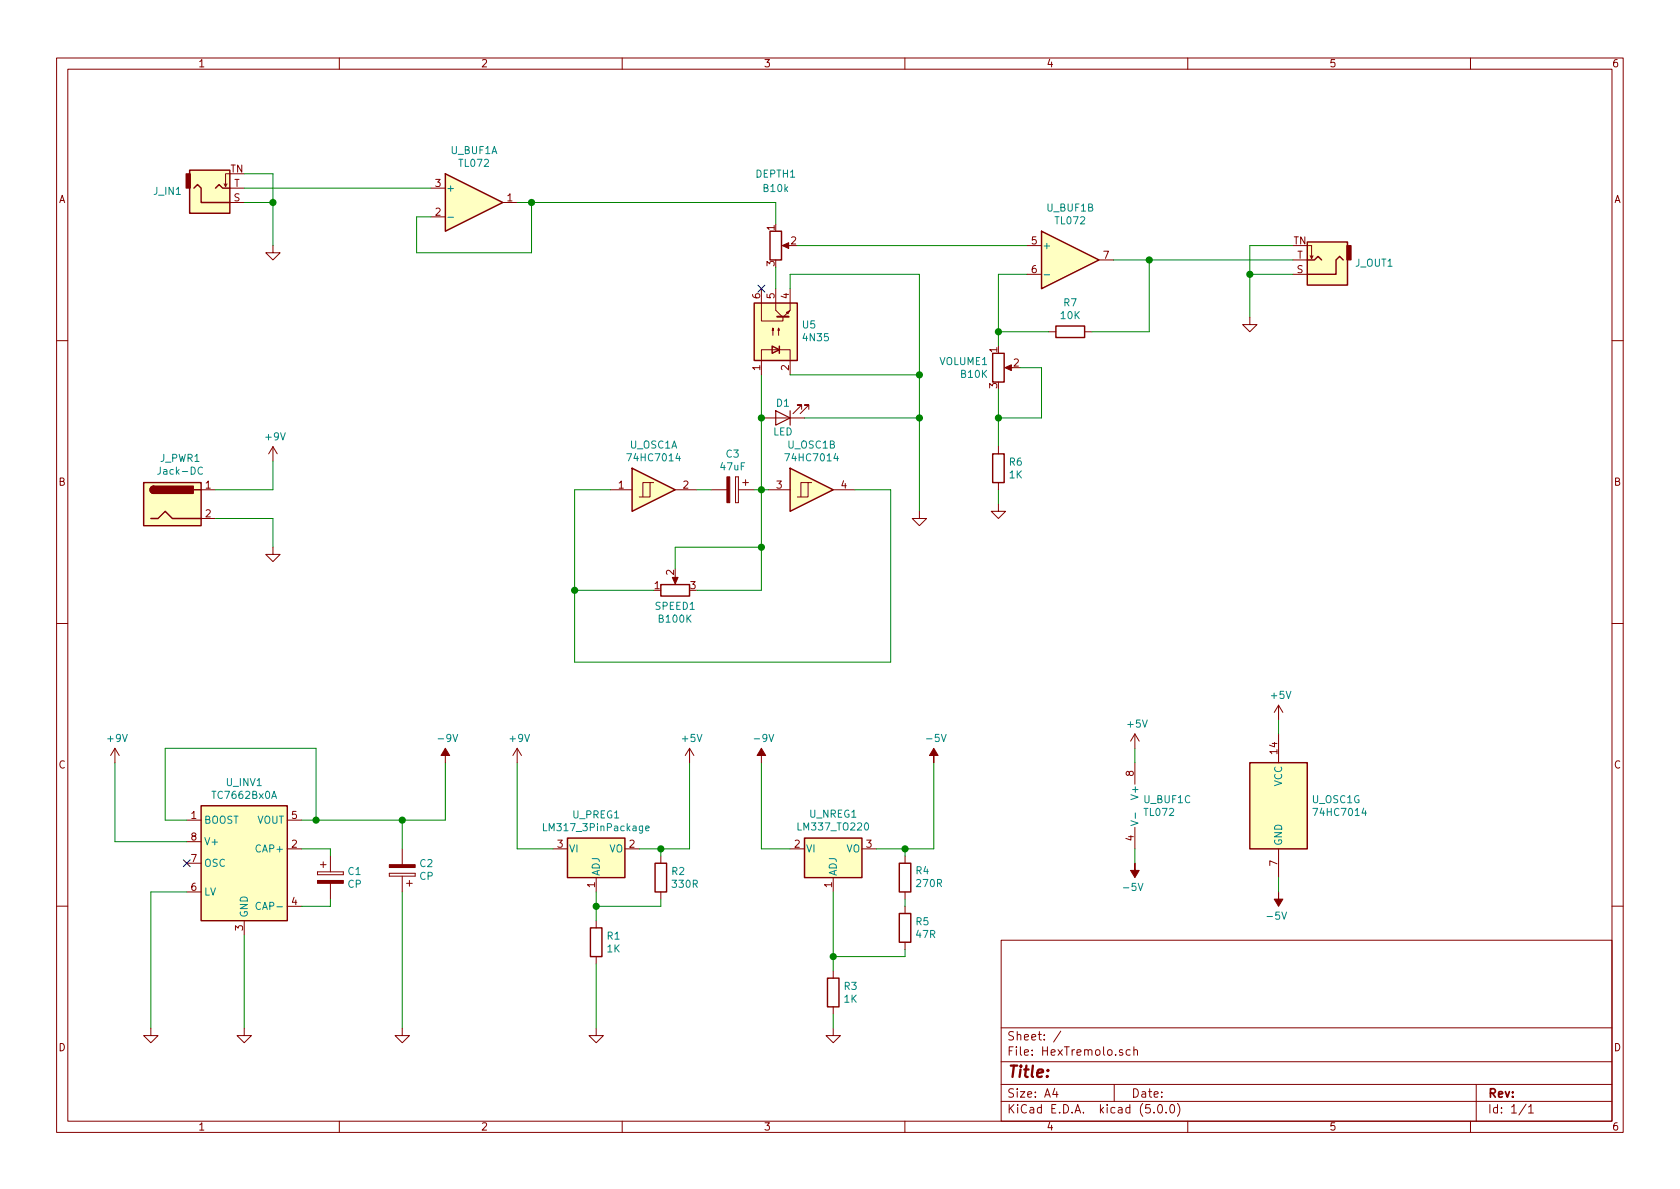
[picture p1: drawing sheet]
EESchema Schematic File Version 4
EELAYER 26 0
EELAYER END
$Descr A4 11693 8268
encoding utf-8
Sheet 1 1
Title ""
Date ""
Rev ""
Comp ""
Comment1 ""
Comment2 ""
Comment3 ""
Comment4 ""
$EndDescr
$Comp
L Converter_DCDC:TC7662Bx0A U_INV1
U 1 1
P 1700 6000
F 0 "U_INV1" H 1700 6564 50  0000 C CNN
F 1 "TC7662Bx0A" H 1700 6475 50  0000 C CNN
F 2 "Package_SO:SOIC-8_3.9x4.9mm_P1.27mm" H 1800 5900 50  0001 C CNN
F 3 "http://ww1.microchip.com/downloads/en/DeviceDoc/21469a.pdf" H 1800 5900 50  0001 C CNN
	1    1700 6000
	1    0    0    -1  
$EndComp
Wire Wire Line
	1300 5700 1150 5700
Wire Wire Line
	1150 5700 1150 5200
Wire Wire Line
	1150 5200 2200 5200
Wire Wire Line
	2200 5200 2200 5700
Wire Wire Line
	2200 5700 2100 5700
$Comp
L Device:CP C2
U 1 1
P 2800 6050
F 0 "C2" H 2683 6005 50  0000 R CNN
F 1 "CP" H 2683 6094 50  0000 R CNN
F 2 "" H 2838 5900 50  0001 C CNN
F 3 "~" H 2800 6050 50  0001 C CNN
	1    2800 6050
	-1   0    0    1   
$EndComp
Wire Wire Line
	2800 5900 2800 5700
Wire Wire Line
	2800 5700 2200 5700
Connection ~ 2200 5700
$Comp
L Device:CP C1
U 1 1
P 2300 6100
F 0 "C1" H 2417 6145 50  0000 L CNN
F 1 "CP" H 2417 6056 50  0000 L CNN
F 2 "" H 2338 5950 50  0001 C CNN
F 3 "~" H 2300 6100 50  0001 C CNN
	1    2300 6100
	1    0    0    -1  
$EndComp
Wire Wire Line
	2100 5900 2300 5900
Wire Wire Line
	2300 5900 2300 5950
Wire Wire Line
	2300 6250 2300 6300
Wire Wire Line
	2300 6300 2100 6300
Wire Wire Line
	1700 6500 1700 7150
$Comp
L power:GND #PWR03
U 1 1
P 1700 7150
F 0 "#PWR03" H 1700 6900 50  0001 C CNN
F 1 "GND" H 1705 6979 50  0001 C CNN
F 2 "" H 1700 7150 50  0001 C CNN
F 3 "" H 1700 7150 50  0001 C CNN
	1    1700 7150
	1    0    0    -1  
$EndComp
Wire Wire Line
	1300 6200 1050 6200
Wire Wire Line
	1050 6200 1050 7150
$Comp
L power:GND #PWR02
U 1 1
P 1050 7150
F 0 "#PWR02" H 1050 6900 50  0001 C CNN
F 1 "GND" H 1055 6979 50  0001 C CNN
F 2 "" H 1050 7150 50  0001 C CNN
F 3 "" H 1050 7150 50  0001 C CNN
	1    1050 7150
	1    0    0    -1  
$EndComp
NoConn ~ 1300 6000
Wire Wire Line
	1300 5850 800  5850
Wire Wire Line
	800  5850 800  5300
$Comp
L power:+9V #PWR01
U 1 1
P 800 5300
F 0 "#PWR01" H 800 5150 50  0001 C CNN
F 1 "+9V" H 815 5471 50  0000 C CNN
F 2 "" H 800 5300 50  0001 C CNN
F 3 "" H 800 5300 50  0001 C CNN
	1    800  5300
	1    0    0    -1  
$EndComp
$Comp
L Regulator_Linear:LM317_3PinPackage U_PREG1
U 1 1
P 4150 5900
F 0 "U_PREG1" H 4150 6139 50  0000 C CNN
F 1 "LM317_3PinPackage" H 4150 6050 50  0000 C CNN
F 2 "" H 4150 6150 50  0001 C CIN
F 3 "http://www.ti.com/lit/ds/symlink/lm317.pdf" H 4150 5900 50  0001 C CNN
	1    4150 5900
	1    0    0    -1  
$EndComp
$Comp
L Regulator_Linear:LM337_TO220 U_NREG1
U 1 1
P 5800 5900
F 0 "U_NREG1" H 5800 5661 50  0000 C CNN
F 1 "LM337_TO220" H 5800 5750 50  0000 C CNN
F 2 "Package_TO_SOT_THT:TO-220-3_Vertical" H 5800 5700 50  0001 C CIN
F 3 "http://www.ti.com/lit/ds/symlink/lm337-n.pdf" H 5800 5900 50  0001 C CNN
	1    5800 5900
	1    0    0    1   
$EndComp
Wire Wire Line
	2800 5700 3100 5700
Connection ~ 2800 5700
Wire Wire Line
	3100 5300 3100 5700
$Comp
L power:-9V #PWR06
U 1 1
P 3100 5300
F 0 "#PWR06" H 3100 5175 50  0001 C CNN
F 1 "-9V" H 3115 5471 50  0000 C CNN
F 2 "" H 3100 5300 50  0001 C CNN
F 3 "" H 3100 5300 50  0001 C CNN
	1    3100 5300
	1    0    0    -1  
$EndComp
Wire Wire Line
	3600 5900 3600 5300
$Comp
L power:+9V #PWR07
U 1 1
P 3600 5300
F 0 "#PWR07" H 3600 5150 50  0001 C CNN
F 1 "+9V" H 3615 5471 50  0000 C CNN
F 2 "" H 3600 5300 50  0001 C CNN
F 3 "" H 3600 5300 50  0001 C CNN
	1    3600 5300
	1    0    0    -1  
$EndComp
Wire Wire Line
	3600 5900 3850 5900
Wire Wire Line
	5300 5300 5300 5900
$Comp
L power:-9V #PWR010
U 1 1
P 5300 5300
F 0 "#PWR010" H 5300 5175 50  0001 C CNN
F 1 "-9V" H 5315 5471 50  0000 C CNN
F 2 "" H 5300 5300 50  0001 C CNN
F 3 "" H 5300 5300 50  0001 C CNN
	1    5300 5300
	1    0    0    -1  
$EndComp
Wire Wire Line
	5300 5900 5500 5900
Wire Wire Line
	5800 6200 5800 6650
$Comp
L power:GND #PWR011
U 1 1
P 5800 7150
F 0 "#PWR011" H 5800 6900 50  0001 C CNN
F 1 "GND" H 5805 6979 50  0001 C CNN
F 2 "" H 5800 7150 50  0001 C CNN
F 3 "" H 5800 7150 50  0001 C CNN
	1    5800 7150
	1    0    0    -1  
$EndComp
Wire Wire Line
	4150 6200 4150 6300
$Comp
L power:GND #PWR08
U 1 1
P 4150 7150
F 0 "#PWR08" H 4150 6900 50  0001 C CNN
F 1 "GND" H 4155 6979 50  0001 C CNN
F 2 "" H 4150 7150 50  0001 C CNN
F 3 "" H 4150 7150 50  0001 C CNN
	1    4150 7150
	1    0    0    -1  
$EndComp
$Comp
L Device:R R2
U 1 1
P 4600 6100
F 0 "R2" H 4670 6145 50  0000 L CNN
F 1 "330R" H 4670 6056 50  0000 L CNN
F 2 "" V 4530 6100 50  0001 C CNN
F 3 "~" H 4600 6100 50  0001 C CNN
	1    4600 6100
	1    0    0    -1  
$EndComp
Wire Wire Line
	4600 5950 4600 5900
Wire Wire Line
	4600 5900 4450 5900
Wire Wire Line
	4600 6300 4150 6300
Wire Wire Line
	4600 6300 4600 6250
$Comp
L Device:R R1
U 1 1
P 4150 6550
F 0 "R1" H 4220 6595 50  0000 L CNN
F 1 "1K" H 4220 6506 50  0000 L CNN
F 2 "" V 4080 6550 50  0001 C CNN
F 3 "~" H 4150 6550 50  0001 C CNN
	1    4150 6550
	1    0    0    -1  
$EndComp
Wire Wire Line
	4150 7150 4150 6700
Wire Wire Line
	4150 6400 4150 6300
Connection ~ 4150 6300
Wire Wire Line
	4600 5900 4800 5900
Wire Wire Line
	4800 5900 4800 5300
Connection ~ 4600 5900
$Comp
L power:+5V #PWR09
U 1 1
P 4800 5300
F 0 "#PWR09" H 4800 5150 50  0001 C CNN
F 1 "+5V" H 4815 5471 50  0000 C CNN
F 2 "" H 4800 5300 50  0001 C CNN
F 3 "" H 4800 5300 50  0001 C CNN
	1    4800 5300
	1    0    0    -1  
$EndComp
Wire Wire Line
	6500 5900 6500 5300
$Comp
L power:-5V #PWR013
U 1 1
P 6500 5300
F 0 "#PWR013" H 6500 5400 50  0001 C CNN
F 1 "-5V" H 6515 5471 50  0000 C CNN
F 2 "" H 6500 5300 50  0001 C CNN
F 3 "" H 6500 5300 50  0001 C CNN
	1    6500 5300
	1    0    0    -1  
$EndComp
$Comp
L Device:R R4
U 1 1
P 6300 6100
F 0 "R4" H 6230 6055 50  0000 R CNN
F 1 "270R" H 6230 6144 50  0000 R CNN
F 2 "" V 6230 6100 50  0001 C CNN
F 3 "~" H 6300 6100 50  0001 C CNN
	1    6300 6100
	-1   0    0    1   
$EndComp
Wire Wire Line
	6300 5950 6300 5900
Wire Wire Line
	6300 5900 6500 5900
Wire Wire Line
	6300 5900 6100 5900
Connection ~ 6300 5900
Wire Wire Line
	6300 6650 5800 6650
$Comp
L Device:R R5
U 1 1
P 6300 6450
F 0 "R5" H 6370 6495 50  0000 L CNN
F 1 "47R" H 6370 6406 50  0000 L CNN
F 2 "" V 6230 6450 50  0001 C CNN
F 3 "~" H 6300 6450 50  0001 C CNN
	1    6300 6450
	1    0    0    -1  
$EndComp
Connection ~ 5800 6650
$Comp
L Device:R R3
U 1 1
P 5800 6900
F 0 "R3" H 5870 6945 50  0000 L CNN
F 1 "1K" H 5870 6856 50  0000 L CNN
F 2 "" V 5730 6900 50  0001 C CNN
F 3 "~" H 5800 6900 50  0001 C CNN
	1    5800 6900
	1    0    0    -1  
$EndComp
Wire Wire Line
	5800 7050 5800 7150
Wire Wire Line
	5800 6650 5800 6750
Wire Wire Line
	6300 6250 6300 6300
Wire Wire Line
	6300 6600 6300 6650
Wire Wire Line
	2800 6200 2800 7150
$Comp
L power:GND #PWR05
U 1 1
P 2800 7150
F 0 "#PWR05" H 2800 6900 50  0001 C CNN
F 1 "GND" H 2805 6979 50  0001 C CNN
F 2 "" H 2800 7150 50  0001 C CNN
F 3 "" H 2800 7150 50  0001 C CNN
	1    2800 7150
	1    0    0    -1  
$EndComp
$Comp
L Connector:AudioJack2_Ground_Switch J_IN1
U 1 1
P 1500 1300
F 0 "J_IN1" H 1268 1325 50  0000 R CNN
F 1 "AudioJack2_Ground_Switch" H 1269 1369 50  0001 R CNN
F 2 "" H 1500 1300 50  0001 C CNN
F 3 "~" H 1500 1300 50  0001 C CNN
	1    1500 1300
	1    0    0    1   
$EndComp
$Comp
L Connector:AudioJack2_Ground_Switch J_OUT1
U 1 1
P 9200 1800
F 0 "J_OUT1" H 8968 1825 50  0000 R CNN
F 1 "AudioJack2_Ground_Switch" H 8968 1869 50  0001 R CNN
F 2 "" H 9200 1800 50  0001 C CNN
F 3 "~" H 9200 1800 50  0001 C CNN
	1    9200 1800
	-1   0    0    1   
$EndComp
$Comp
L Amplifier_Operational:TL072 U_BUF1
U 1 1
P 3300 1400
F 0 "U_BUF1" H 3300 1764 50  0000 C CNN
F 1 "TL072" H 3300 1675 50  0000 C CNN
F 2 "" H 3300 1400 50  0001 C CNN
F 3 "http://www.ti.com/lit/ds/symlink/tl071.pdf" H 3300 1400 50  0001 C CNN
	1    3300 1400
	1    0    0    -1  
$EndComp
$Comp
L Amplifier_Operational:TL072 U_BUF1
U 3 1
P 8000 5600
F 0 "U_BUF1" H 7957 5645 50  0000 L CNN
F 1 "TL072" H 7957 5556 50  0000 L CNN
F 2 "" H 8000 5600 50  0001 C CNN
F 3 "http://www.ti.com/lit/ds/symlink/tl071.pdf" H 8000 5600 50  0001 C CNN
	3    8000 5600
	1    0    0    -1  
$EndComp
Wire Wire Line
	7900 5300 7900 5200
$Comp
L power:+5V #PWR015
U 1 1
P 7900 5200
F 0 "#PWR015" H 7900 5050 50  0001 C CNN
F 1 "+5V" H 7915 5371 50  0000 C CNN
F 2 "" H 7900 5200 50  0001 C CNN
F 3 "" H 7900 5200 50  0001 C CNN
	1    7900 5200
	1    0    0    -1  
$EndComp
$Comp
L power:-5V #PWR016
U 1 1
P 7900 6000
F 0 "#PWR016" H 7900 6100 50  0001 C CNN
F 1 "-5V" H 7915 6171 50  0000 C CNN
F 2 "" H 7900 6000 50  0001 C CNN
F 3 "" H 7900 6000 50  0001 C CNN
	1    7900 6000
	-1   0    0    1   
$EndComp
Wire Wire Line
	7900 6000 7900 5900
Wire Wire Line
	1700 1400 1900 1400
Wire Wire Line
	1900 1400 1900 1700
$Comp
L power:GND #PWR04
U 1 1
P 1900 1700
F 0 "#PWR04" H 1900 1450 50  0001 C CNN
F 1 "GND" H 1905 1529 50  0001 C CNN
F 2 "" H 1900 1700 50  0001 C CNN
F 3 "" H 1900 1700 50  0001 C CNN
	1    1900 1700
	1    0    0    -1  
$EndComp
$Comp
L Device:R_POT DEPTH1
U 1 1
P 5400 1700
F 0 "DEPTH1" H 5400 2200 50  0000 C CNN
F 1 "B10k" H 5400 2100 50  0000 C CNN
F 2 "" H 5400 1700 50  0001 C CNN
F 3 "~" H 5400 1700 50  0001 C CNN
	1    5400 1700
	1    0    0    -1  
$EndComp
$Comp
L Device:R_POT VOLUME1
U 1 1
P 6950 2550
F 0 "VOLUME1" H 6880 2595 50  0000 R CNN
F 1 "B10K" H 6880 2506 50  0000 R CNN
F 2 "" H 6950 2550 50  0001 C CNN
F 3 "~" H 6950 2550 50  0001 C CNN
	1    6950 2550
	1    0    0    -1  
$EndComp
Wire Wire Line
	5400 1400 5400 1550
Wire Wire Line
	5550 1700 7150 1700
Wire Wire Line
	7150 1900 6950 1900
$Comp
L power:GND #PWR014
U 1 1
P 6950 3500
F 0 "#PWR014" H 6950 3250 50  0001 C CNN
F 1 "GND" H 6955 3329 50  0001 C CNN
F 2 "" H 6950 3500 50  0001 C CNN
F 3 "" H 6950 3500 50  0001 C CNN
	1    6950 3500
	1    0    0    -1  
$EndComp
Wire Wire Line
	6950 2400 6950 2300
$Comp
L Device:R R7
U 1 1
P 7450 2300
F 0 "R7" V 7246 2300 50  0000 C CNN
F 1 "10K" V 7335 2300 50  0000 C CNN
F 2 "" V 7380 2300 50  0001 C CNN
F 3 "~" H 7450 2300 50  0001 C CNN
	1    7450 2300
	0    1    1    0   
$EndComp
Wire Wire Line
	7300 2300 6950 2300
Connection ~ 6950 2300
Wire Wire Line
	6950 2300 6950 1900
Wire Wire Line
	7600 2300 8000 2300
Wire Wire Line
	8000 2300 8000 1800
Wire Wire Line
	8000 1800 7750 1800
Wire Wire Line
	6950 3100 6950 2900
Wire Wire Line
	6950 3400 6950 3500
$Comp
L Device:R R6
U 1 1
P 6950 3250
F 0 "R6" H 7020 3295 50  0000 L CNN
F 1 "1K" H 7020 3206 50  0000 L CNN
F 2 "" V 6880 3250 50  0001 C CNN
F 3 "~" H 6950 3250 50  0001 C CNN
	1    6950 3250
	1    0    0    -1  
$EndComp
Wire Wire Line
	9000 1800 8000 1800
Connection ~ 8000 1800
Wire Wire Line
	9000 1900 8700 1900
Wire Wire Line
	8700 1900 8700 2200
$Comp
L power:GND #PWR017
U 1 1
P 8700 2200
F 0 "#PWR017" H 8700 1950 50  0001 C CNN
F 1 "GND" H 8705 2029 50  0001 C CNN
F 2 "" H 8700 2200 50  0001 C CNN
F 3 "" H 8700 2200 50  0001 C CNN
	1    8700 2200
	1    0    0    -1  
$EndComp
$Comp
L 74xx:74HC7014 U_OSC1
U 1 1
P 4550 3400
F 0 "U_OSC1" H 4550 3714 50  0000 C CNN
F 1 "74HC7014" H 4550 3625 50  0000 C CNN
F 2 "Package_SO:SOIC-14_3.9x8.7mm_P1.27mm" H 4550 3400 50  0001 C CNN
F 3 "https://assets.nexperia.com/documents/data-sheet/74HC7014.pdf" H 4550 3400 50  0001 C CNN
	1    4550 3400
	1    0    0    -1  
$EndComp
$Comp
L 74xx:74HC7014 U_OSC1
U 2 1
P 5650 3400
F 0 "U_OSC1" H 5650 3714 50  0000 C CNN
F 1 "74HC7014" H 5650 3625 50  0000 C CNN
F 2 "Package_SO:SOIC-14_3.9x8.7mm_P1.27mm" H 5650 3400 50  0001 C CNN
F 3 "https://assets.nexperia.com/documents/data-sheet/74HC7014.pdf" H 5650 3400 50  0001 C CNN
	2    5650 3400
	1    0    0    -1  
$EndComp
$Comp
L 74xx:74HC7014 U_OSC1
U 7 1
P 8900 5600
F 0 "U_OSC1" H 9130 5645 50  0000 L CNN
F 1 "74HC7014" H 9130 5556 50  0000 L CNN
F 2 "Package_SO:SOIC-14_3.9x8.7mm_P1.27mm" H 8900 5600 50  0001 C CNN
F 3 "https://assets.nexperia.com/documents/data-sheet/74HC7014.pdf" H 8900 5600 50  0001 C CNN
	7    8900 5600
	1    0    0    -1  
$EndComp
Wire Wire Line
	8900 5100 8900 5000
$Comp
L power:+5V #PWR018
U 1 1
P 8900 5000
F 0 "#PWR018" H 8900 4850 50  0001 C CNN
F 1 "+5V" H 8915 5171 50  0000 C CNN
F 2 "" H 8900 5000 50  0001 C CNN
F 3 "" H 8900 5000 50  0001 C CNN
	1    8900 5000
	1    0    0    -1  
$EndComp
$Comp
L power:-5V #PWR019
U 1 1
P 8900 6200
F 0 "#PWR019" H 8900 6300 50  0001 C CNN
F 1 "-5V" H 8915 6371 50  0000 C CNN
F 2 "" H 8900 6200 50  0001 C CNN
F 3 "" H 8900 6200 50  0001 C CNN
	1    8900 6200
	-1   0    0    1   
$EndComp
Wire Wire Line
	8900 6200 8900 6100
Wire Wire Line
	4250 3400 4000 3400
Wire Wire Line
	4000 3400 4000 4100
Wire Wire Line
	4000 4600 6200 4600
Wire Wire Line
	6200 4600 6200 3400
Wire Wire Line
	6200 3400 5950 3400
$Comp
L Device:CP C3
U 1 1
P 5100 3400
F 0 "C3" V 4849 3400 50  0000 C CNN
F 1 "47uF" V 4938 3400 50  0000 C CNN
F 2 "" H 5138 3250 50  0001 C CNN
F 3 "~" H 5100 3400 50  0001 C CNN
	1    5100 3400
	0    1    1    0   
$EndComp
Wire Wire Line
	4850 3400 4950 3400
Wire Wire Line
	5250 3400 5300 3400
$Comp
L Device:R_POT SPEED1
U 1 1
P 4700 4100
F 0 "SPEED1" V 4586 4100 50  0000 C CNN
F 1 "B100K" V 4497 4100 50  0000 C CNN
F 2 "" H 4700 4100 50  0001 C CNN
F 3 "~" H 4700 4100 50  0001 C CNN
	1    4700 4100
	0    -1   -1   0   
$EndComp
Wire Wire Line
	4550 4100 4000 4100
Connection ~ 4000 4100
Wire Wire Line
	4000 4100 4000 4600
Wire Wire Line
	4850 4100 5300 4100
Wire Wire Line
	5300 4100 5300 3800
Connection ~ 5300 3400
Wire Wire Line
	5300 3400 5350 3400
Wire Wire Line
	4700 3950 4700 3800
Wire Wire Line
	4700 3800 5300 3800
Connection ~ 5300 3800
Wire Wire Line
	5300 3800 5300 3400
Wire Wire Line
	7100 2550 7250 2550
Wire Wire Line
	7250 2550 7250 2900
Wire Wire Line
	7250 2900 6950 2900
Connection ~ 6950 2900
Wire Wire Line
	6950 2900 6950 2700
$Comp
L Isolator:4N35 U5
U 1 1
P 5400 2300
F 0 "U5" V 5445 2120 50  0000 R CNN
F 1 "4N35" V 5356 2120 50  0000 R CNN
F 2 "Package_DIP:DIP-6_W7.62mm" H 5200 2100 50  0001 L CIN
F 3 "https://www.vishay.com/docs/81181/4n35.pdf" H 5400 2300 50  0001 L CNN
	1    5400 2300
	0    -1   -1   0   
$EndComp
$Comp
L Device:LED D1
U 1 1
P 5450 2900
F 0 "D1" H 5450 2800 50  0000 C CNN
F 1 "LED" H 5450 3000 50  0000 C CNN
F 2 "" H 5450 2900 50  0001 C CNN
F 3 "~" H 5450 2900 50  0001 C CNN
	1    5450 2900
	-1   0    0    1   
$EndComp
Wire Wire Line
	5300 3400 5300 2900
Connection ~ 5300 2900
Wire Wire Line
	5300 2900 5300 2600
Wire Wire Line
	5500 2600 6400 2600
Wire Wire Line
	6400 2600 6400 2900
Wire Wire Line
	5600 2900 6400 2900
Connection ~ 6400 2900
Wire Wire Line
	6400 2900 6400 3550
$Comp
L power:GND #PWR012
U 1 1
P 6400 3550
F 0 "#PWR012" H 6400 3300 50  0001 C CNN
F 1 "GND" H 6405 3379 50  0001 C CNN
F 2 "" H 6400 3550 50  0001 C CNN
F 3 "" H 6400 3550 50  0001 C CNN
	1    6400 3550
	1    0    0    -1  
$EndComp
Wire Wire Line
	5400 1850 5400 2000
Wire Wire Line
	5500 2000 5500 1900
Wire Wire Line
	5500 1900 6400 1900
Wire Wire Line
	6400 1900 6400 2600
Connection ~ 6400 2600
NoConn ~ 5300 2000
$Comp
L Amplifier_Operational:TL072 U_BUF1
U 2 1
P 7450 1800
F 0 "U_BUF1" H 7450 2164 50  0000 C CNN
F 1 "TL072" H 7450 2075 50  0000 C CNN
F 2 "" H 7450 1800 50  0001 C CNN
F 3 "http://www.ti.com/lit/ds/symlink/tl071.pdf" H 7450 1800 50  0001 C CNN
	2    7450 1800
	1    0    0    -1  
$EndComp
Wire Wire Line
	3600 1400 3700 1400
Wire Wire Line
	1700 1300 3000 1300
Wire Wire Line
	3000 1500 2900 1500
Wire Wire Line
	2900 1500 2900 1750
Wire Wire Line
	2900 1750 3700 1750
Wire Wire Line
	3700 1750 3700 1400
Connection ~ 3700 1400
Wire Wire Line
	3700 1400 5400 1400
Wire Wire Line
	1700 1200 1900 1200
Wire Wire Line
	1900 1200 1900 1400
Connection ~ 1900 1400
Wire Wire Line
	9000 1700 8700 1700
Wire Wire Line
	8700 1700 8700 1900
Connection ~ 8700 1900
$Comp
L Connector:Jack-DC J_PWR1
U 1 1
P 1200 3500
F 0 "J_PWR1" H 1255 3821 50  0000 C CNN
F 1 "Jack-DC" H 1255 3732 50  0000 C CNN
F 2 "" H 1250 3460 50  0001 C CNN
F 3 "~" H 1250 3460 50  0001 C CNN
	1    1200 3500
	1    0    0    -1  
$EndComp
Wire Wire Line
	1500 3400 1900 3400
$Comp
L power:+9V #PWR020
U 1 1
P 1900 3200
F 0 "#PWR020" H 1900 3050 50  0001 C CNN
F 1 "+9V" H 1915 3371 50  0000 C CNN
F 2 "" H 1900 3200 50  0001 C CNN
F 3 "" H 1900 3200 50  0001 C CNN
	1    1900 3200
	1    0    0    -1  
$EndComp
Wire Wire Line
	1900 3400 1900 3200
Wire Wire Line
	1500 3600 1900 3600
Wire Wire Line
	1900 3600 1900 3800
$Comp
L power:GND #PWR021
U 1 1
P 1900 3800
F 0 "#PWR021" H 1900 3550 50  0001 C CNN
F 1 "GND" H 1905 3629 50  0001 C CNN
F 2 "" H 1900 3800 50  0001 C CNN
F 3 "" H 1900 3800 50  0001 C CNN
	1    1900 3800
	1    0    0    -1  
$EndComp
$EndSCHEMATC
